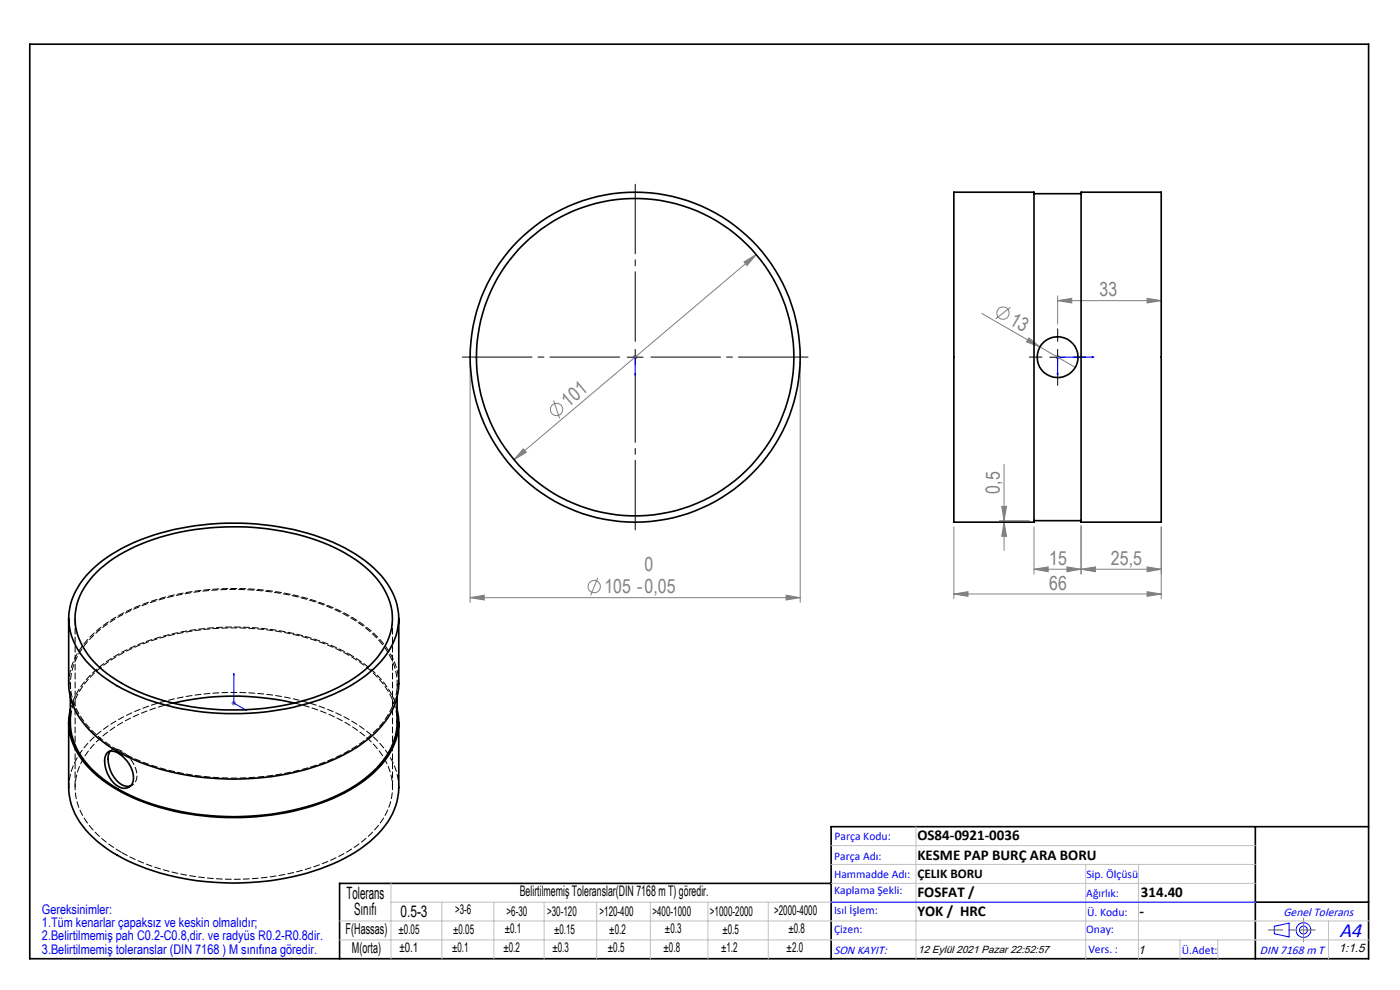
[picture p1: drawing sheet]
<svg xmlns="http://www.w3.org/2000/svg" width="297mm" height="210mm" viewBox="0 0 297 210" stroke-linecap="round" stroke-linejoin="round" font-family="sans-serif">
<g fill="none" stroke="#808080" stroke-width=".21">
<path d="M157.8 55.6l2.6-1.6-1.9 2.3zM160.4 54l-51.4 43.5M99.7 76.8v51M134.2 75.8h1.1M134.4 75.4l.7 .7M134.8 75.3v1M135.1 75.4l-.7 .7M169.8 76.8v51M208.3 66.5l19.8 11.4M214.3 65.2l-3.1 2.5M218.3 71.7l2.3 1.9-2.8-1.1zM223.9 75.8h1"/>
<path d="M224 75.4l.7 .7M224.4 63.8l3-.5v1zM224.4 62.8v5.9M224.4 75.3v1M224.4 63.8h21.9M224.7 75.4l-.7 .7M243.3 63.3l3 .5-3 .5zM111 95.2l.7 .7-2.7 1.6zM117.4 84.9l1.3 3.9M213 98.5v18.3M202.4 111.8v15.2M212 110.4h6.4"/>
<path d="M212.5 107.4h1l-.5 3zM213 110.8l.5 3h-1zM219.4 111.8v10M229.3 111.4v10.4M246.3 111.8v15.2M99.7 126.8l3-.5v1zM99.7 126.8h70.1M126.8 122.5l-1.5 3.8M166.8 126.3l3 .5-3 .5zM202.4 126l3-.5v1zM202.4 126h43.9M219.4 120.7l3-.4v1z"/>
<path d="M219.4 120.7h26.9M226.3 120.3l3 .4-3 .6zM229.3 120.7l3.1-.4v1zM243.3 120.3l3 .4-3 .6zM243.3 125.5l3 .5-3 .5zM49.1 149.1h1M49.2 148.8l.8 .7M49.6 148.7v.9M50 148.8l-.8 .7"/>
<circle cx="212.8" cy="66.4" r="1.3"/>
<circle cx="118.1" cy="86.9" r="1.31"/>
<circle cx="126.1" cy="124.4" r="1.3"/>
</g>
<g fill="none" stroke="#00f" stroke-width=".21">
<path d="M134.8 79.6v-.4v.4M134.8 75.7v.2zM134.8 75.8h.1M134.8 75.8v3.8M224.3 79.2h.1v.4zM231.7 75.7l.4 .1-.4 .1zM232.1 75.8h-7.7v3.8M49.6 142.9v.3zM49.6 142.9v6.2l2.7 1.6M52 150.5l.3 .2-.3-.1zM176.3 191.4h90M270.3 196.5l3.2-.7v2.9l-3.2-.6z"/>
<circle cx="276.5" cy="197.3" r="1.57"/>
<circle cx="276.5" cy="197.3" r=".83"/>
</g>
<path d="M221 75.7h-2.6M224.4 72.4v-2.7M224.4 79.1v2.6M227.7 75.7h2.7" fill="none" stroke="#000" stroke-width=".21" stroke-dasharray="15.2 1.3 1.3 1.3"/>
<path d="M131.4 75.7h-33.3M134.8 72.4v-33.3M134.8 79.1v33.3M138.1 75.7h33.3" fill="none" stroke="#000" stroke-width=".21" stroke-dasharray="15.2 1.3 1.3 1.3" stroke-dashoffset=".5"/>
<path d="M133.1 75.8h3.3M134.8 74.1v3.3M222.7 75.8h3.3M224.4 74.1v3.3" fill="none" stroke="#000" stroke-width=".21"/>
<path d="M6.3 9.4h284v194h-284zM266.3 175.4v28M290.3 175.4h-114v28M176.3 187.4h-104.3v16M266.3 191.4h24" fill="none" stroke="#000" stroke-width=".35"/>
<path d="M279 197.3h-9.9" fill="none" stroke="#f00" stroke-width=".21" stroke-dasharray="15.2 1.3 1.3 1.3" stroke-dashoffset="12.2"/>
<path d="M276.5 197.3v2.5M276.5 197.3v-2.5" fill="none" stroke="#808080" stroke-width=".21" stroke-dasharray="15.2 1.3 1.3 1.3"/>
<g fill="none" stroke="#c0c0c0" stroke-width=".21">
<path d="M176.3 179.4h90M194.3 175.4v28M72 199.4h218.3M72 195.4h218.3M82.9 187.4v16M82.9 191.4h183.4M93.7 191.4v12M104.8 191.4v12M115.4 191.4v12M126.6 191.4v12M138 191.4v12M150.2 191.4v12"/>
<path d="M163 191.4v12M176.3 183.4h90M176.3 187.4h90M230.3 183.4v20M241.5 183.4v20M250.3 199.4v4M258.3 199.4v4M281.8 195.4v8"/>
</g>
<g fill="#00f">
<path d="M134.8 79.2v.4zM134.8 75.7v.2z"/>
<path d="M52 150.5l.3 .2-.3-.1zM49.6 142.9v.3z"/>
<path d="M224.3 79.2h.1v.4zM231.7 75.7l.4 .1-.4 .1z"/>
</g>
<g fill="#808080">
<path d="M218.3 71.7l2.3 1.9-2.8-1.1z"/>
<path d="M243.3 125.5l3 .5-3 .5zM202.4 126l3-.5v1z"/>
<path d="M99.7 126.8l3-.5v1zM166.8 126.3l3 .5-3 .5zM224.4 63.8l3-.5v1zM243.3 63.3l3 .5-3 .5z"/>
<path d="M229.3 120.7l3.1-.4v1zM243.3 120.3l3 .4-3 .6z"/>
<path d="M219.4 120.7l3-.4v1zM226.3 120.3l3 .4-3 .6z"/>
<path d="M157.8 55.6l.7 .7 1.9-2.3zM111 95.2l-2 2.3 2.7-1.6z"/>
<path d="M212.5 107.4h1l-.5 3zM213 110.8l.5 3h-1z"/>
</g>
<g fill="none" stroke="#000" stroke-width=".35">
<path d="M202.4 40.8h17v70h-17zM219.4 41.1h9.9M229.3 40.8h17v70h-17zM219.4 110.4h9.9M14.6 131.2v13.9a14.7 14.7 0 0 0 5.2 10.6 37.1 37.1 0 0 0 17.1 8.2 57 57 0 0 0 33.8-2.7 24.3 24.3 0 0 0 12.6-10.6l.7-1.8 .6-2.8v-14.8M19.8 120.5a37.8 37.8 0 0 1 18.7-8.5 56.2 56.2 0 0 1 33.4 3.6 23.8 23.8 0 0 1 11.4 10.1 12.8 12.8 0 0 1-2.4 14.5 32.4 32.4 0 0 1-15.7 9.1 57 57 0 0 1-36.7-2 25.7 25.7 0 0 1-12.1-9.7 12.5 12.5 0 0 1 1.2-14.6zM20.5 121.4a35.8 35.8 0 0 1 17.8-8.6 54.2 54.2 0 0 1 32.7 3.4 22.6 22.6 0 0 1 11 9.8 12.1 12.1 0 0 1-1.8 13.3 30.3 30.3 0 0 1-15 9.1 54.4 54.4 0 0 1-37.1-2.3 22.6 22.6 0 0 1-11-9.8 12.4 12.4 0 0 1 2.6-14.1zM14.6 153.2v13.9a14.6 14.6 0 0 0 5.2 10.6 36.7 36.7 0 0 0 17.1 8.2 57 57 0 0 0 33.8-2.7 24.3 24.3 0 0 0 12.6-10.6l.7-1.8 .6-2.8v-14.8M14.9 147.8v5.4a14.3 14.3 0 0 0 5.2 10.6 37.3 37.3 0 0 0 18.5 8.4 55.5 55.5 0 0 0 33.1-3.6 22.3 22.3 0 0 0 11.6-10.8l.3-.9a11.1 11.1 0 0 0 .6-3.7v-5.4M14.9 150.5a13.2 13.2 0 0 0 4.1 12.5 34.2 34.2 0 0 0 16.5 8.7 56.1 56.1 0 0 0 36.4-2.9 23.8 23.8 0 0 0 11.4-10.1 12.3 12.3 0 0 0 .9-8.2M22.8 159.6a2.18 2.18 0 0 1 2.6 .4 6.2 6.2 0 0 1 2.9 5.7 1.99 1.99 0 0 1-3.2 1.1 6.4 6.4 0 0 1-2.7-6.4zM23.4 159.3a4.3 4.3 0 0 0 .1 4.3 4.6 4.6 0 0 0 3.6 3.2l.5-.1"/>
<path d="M36.7 149.1a56.5 56.5 0 0 1 25.7 0"/>
<circle cx="134.7" cy="75.8" r="35"/>
<circle cx="134.7" cy="75.8" r="33.7"/>
<circle cx="224.4" cy="75.8" r="4.3"/>
</g>
<path d="M84.6 145a15 15 0 0 0-6.1-11.4 41.5 41.5 0 0 0-20.9-8.2 54.9 54.9 0 0 0-31.6 4.7 22 22 0 0 0-10.5 10.3l-.6 1.8-.3 2.8M84.6 167.1a15 15 0 0 0-6.1-11.4 41.5 41.5 0 0 0-20.9-8.3 54.9 54.9 0 0 0-31.6 4.8 22 22 0 0 0-10.5 10.3l-.6 1.8-.3 2.8" fill="none" stroke="#000" stroke-width=".21" stroke-dasharray="1.3 .6" stroke-dashoffset=".3"/>
<path d="M74.4 138.9a20.4 20.4 0 0 1 9.6 10.6l.3 .9M27.7 166.7a2.6 2.6 0 0 0 1.1-3.6 6.1 6.1 0 0 0-4.4-4.2h-.4l-.6 .4" fill="none" stroke="#000" stroke-width=".21" stroke-dasharray="1.3 .6" stroke-dashoffset=".5"/>
<path d="M25.1 159.2a52.5 52.5 0 0 0 30.9 5.5 43.3 43.3 0 0 0 21.3-7.6 16.2 16.2 0 0 0 6.9-11.1 14.1 14.1 0 0 0-5.1-11.5 38.8 38.8 0 0 0-20-8.7 54.5 54.5 0 0 0-32.9 4.4 21.8 21.8 0 0 0-10.3 10.3 12.6 12.6 0 0 0 2.7 13.5l1.5 1.6 1.8 1.5 3.2 2.1M36.8 149.1a33.7 33.7 0 0 0-17.1 9 12.4 12.4 0 0 0-.3 17.6l1.5 1.6 1.8 1.5 3.1 2M25.8 180.8a51.2 51.2 0 0 0 30.5 5.3 41.1 41.1 0 0 0 20.7-7.7 15.1 15.1 0 0 0 6.3-11.1 14.3 14.3 0 0 0-5.9-11.2 36.1 36.1 0 0 0-14.9-7" fill="none" stroke="#000" stroke-width=".21" stroke-dasharray="1.3 .6" stroke-dashoffset="-.1"/>
<path d="M84.3 153.2a14.9 14.9 0 0 0-6.1-11.3 41.7 41.7 0 0 0-22.2-8.4 53.7 53.7 0 0 0-29.8 4.9 21.8 21.8 0 0 0-10.3 10.2l-.6 1.8-.4 2.8" fill="none" stroke="#000" stroke-width=".21" stroke-dasharray="1.3 .6" stroke-dashoffset=".7"/>
<path d="M14.9 150.4a18.4 18.4 0 0 1 8.8-10.8 50.1 50.1 0 0 1 27.5-6.6 49.9 49.9 0 0 1 23.2 5.9M23.7 159.1l-.7 .4M27.4 167l.7-.4" fill="none" stroke="#000" stroke-width=".21" stroke-dasharray="1.3 .6" stroke-dashoffset=".4"/>
<path d="M15.9 131.2v35.9M83.3 167.1v-35.9" fill="none" stroke="#000" stroke-width=".21" stroke-dasharray="1.3 .6" stroke-dashoffset="-.2"/>
<path d="M14.9 145v2.8M84.3 147.8v-2.8" fill="none" stroke="#000" stroke-width=".21" stroke-dasharray="1.3 .6" stroke-dashoffset=".2"/>
<text font-size="4.4" fill="#00f" x="284.2" y="198.7">A4</text>
<g font-size="4.1" fill="#808080">
<text x="233.3" y="62.8">33</text>
<text x="213.9" y="68.7" transform="rotate(30 213.9 68.7)">13</text>
<text x="120.6" y="86.5" transform="rotate(-40 120.6 86.5)">101</text>
<text x="212.1" y="104.7" transform="rotate(-90 212.1 104.7)">0,5</text>
<text x="222.6" y="119.8">15</text>
<text x="235.7" y="119.8">25,5</text>
<text x="128.2" y="125.8">105 -0,05</text>
<text x="136.7" y="121.2">0</text>
<text x="222.6" y="125.1">66</text>
</g>
<g font-size="3.6">
<text x="73.5" y="190.7">Tolerans</text>
<text x="75.1" y="194.1">Sınıfı</text>
</g>
<text font-size="3.4" x="85" y="194.4">0.5-3</text>
<g font-size="3.2">
<text x="194.6" y="178.2">OS84-0921-0036</text>
<text x="194.6" y="182.4">KESME PAP BURÇ ARA BORU</text>
<text x="194.6" y="190.2">FOSFAT /</text>
<text x="242" y="190.2">314.40</text>
<text x="194.6" y="194.3">YOK / HRC</text>
<text x="241.7" y="194.3">-</text>
<text x="73.3" y="198.1">F(Hassas)</text>
<text x="74.7" y="202.2">M(orta)</text>
</g>
<text font-size="3.1" x="110.3" y="190.1">Belirtilmemiş Toleranslar(DIN 7168 m T) göredir.</text>
<g font-size="2.8">
<text x="194.6" y="186.2">ÇELIK BORU</text>
<text x="96.5" y="193.9">&gt;3-6</text>
<text x="107.1" y="198">±0.1</text>
<text x="107.5" y="194.2">&gt;6-30</text>
<text x="116.1" y="194.2">&gt;30-120</text>
<text x="127.2" y="194.2">&gt;120-400</text>
<text x="138.4" y="194.2">&gt;400-1000</text>
<text x="150.6" y="194.2">&gt;1000-2000</text>
<text x="164.2" y="194.2">&gt;2000-4000</text>
<text x="167.2" y="198">±0.8</text>
<text x="84.6" y="198.2">±0.05</text>
<text x="84.7" y="201.9">±0.1</text>
<text x="95.9" y="201.9">±0.1</text>
<text x="96.1" y="198.1">±0.05</text>
<text x="106.8" y="201.9">±0.2</text>
<text x="117.2" y="202">±0.3</text>
<text x="117.5" y="198.1">±0.15</text>
<text x="129" y="201.9">±0.5</text>
<text x="129.3" y="198">±0.2</text>
<text x="140.8" y="201.9">±0.8</text>
<text x="141.1" y="198">±0.3</text>
<text x="153" y="201.9">±1.2</text>
<text x="153.3" y="198">±0.5</text>
<text x="166.9" y="201.8">±2.0</text>
</g>
<g font-size="2.8" fill="#0000e8">
<text x="8.9" y="193.8">Gereksinimler:</text>
<text x="8.9" y="196.6">1.Tüm kenarlar çapaksız ve keskin olmalıdır;</text>
<text x="8.9" y="199.5">2.Belirtilmemiş pah C0.2-C0.8,dir. ve radyüs R0.2-R0.8dir.</text>
<text x="8.9" y="202.3">3.Belirtilmemiş toleranslar (DIN 7168 ) M sınıfına göredir.</text>
</g>
<g font-size="2.6" fill="#00f">
<text x="272.3" y="194.3">Genel Tolerans</text>
<text x="176.9" y="202.3">SON KAYIT:</text>
<text x="267.3" y="202.4">DIN 7168 m T</text>
</g>
<g font-size="2.6">
<text x="241.4" y="202.3">1</text>
<text x="284" y="202">1:1.5</text>
</g>
<g font-size="2.5" fill="#00f">
<text x="177" y="178.2">Parça Kodu:</text>
<text x="177" y="182.4">Parça Adı:</text>
<text x="176.9" y="186.2">Hammadde Adı:</text>
<text x="177" y="189.7">Kaplama Şekli:</text>
<text x="230.5" y="190.2">Ağırlık:</text>
<text x="230.5" y="186.2">Sip. Ölçüsü</text>
<text x="176.9" y="193.9">Isıl İşlem:</text>
<text x="177" y="197.8">Çizen:</text>
<text x="230.4" y="197.8">Onay:</text>
<text x="230.6" y="194.3">Ü. Kodu:</text>
<text x="230.9" y="202.1">Vers. :</text>
<text x="250.7" y="202.4">Ü.Adet:</text>
</g>
<text font-size="2.2" x="194.8" y="202.1">12 Eylül 2021 Pazar 22:52:57</text>
</svg>
